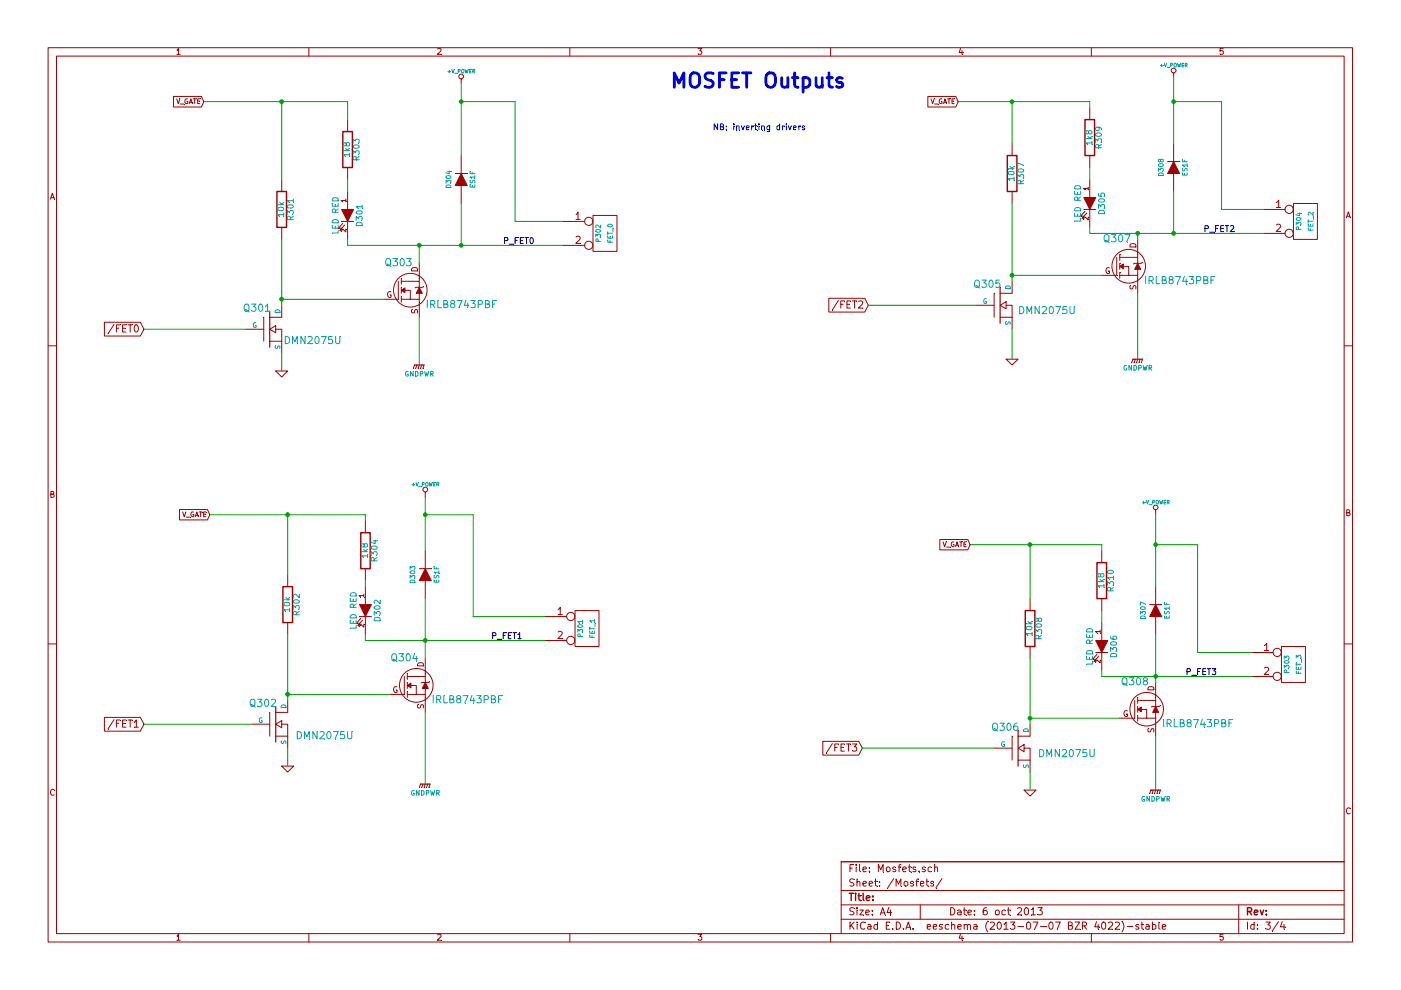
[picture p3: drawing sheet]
EESchema Schematic File Version 2
LIBS:power
LIBS:device
LIBS:transistors
LIBS:conn
LIBS:linear
LIBS:regul
LIBS:74xx
LIBS:cmos4000
LIBS:adc-dac
LIBS:memory
LIBS:xilinx
LIBS:special
LIBS:microcontrollers
LIBS:dsp
LIBS:microchip
LIBS:analog_switches
LIBS:motorola
LIBS:texas
LIBS:intel
LIBS:audio
LIBS:interface
LIBS:digital-audio
LIBS:philips
LIBS:display
LIBS:cypress
LIBS:siliconi
LIBS:opto
LIBS:atmel
LIBS:contrib
LIBS:valves
LIBS:RMC
LIBS:arduino_shieldsNCL
LIBS:opendous
LIBS:RAMPS-FD-EXT-cache
EELAYER 27 0
EELAYER END
$Descr A4 11693 8268
encoding utf-8
Sheet 3 4
Title ""
Date "6 oct 2013"
Rev ""
Comp ""
Comment1 ""
Comment2 ""
Comment3 ""
Comment4 ""
$EndDescr
$Comp
L GNDPWR #PWR047
U 1 1
P 3500 3050
F 0 "#PWR047" H 3500 3100 40  0001 C CNN
F 1 "GNDPWR" H 3500 2970 40  0000 C CNN
F 2 "" H 3500 3050 60  0001 C CNN
F 3 "" H 3500 3050 60  0001 C CNN
	1    3500 3050
	1    0    0    -1  
$EndComp
$Comp
L +V_POWER #PWR048
U 1 1
P 3850 700
F 0 "#PWR048" H 3850 670 30  0001 C CNN
F 1 "+V_POWER" H 3850 800 30  0000 C CNN
F 2 "" H 3850 700 60  0001 C CNN
F 3 "" H 3850 700 60  0001 C CNN
	1    3850 700 
	1    0    0    -1  
$EndComp
Text GLabel 1200 2750 0    60   Input ~ 0
/FET0
$Comp
L R R303
U 1 1
P 2900 1250
F 0 "R303" V 2980 1250 50  0000 C CNN
F 1 "1k8" V 2900 1250 50  0000 C CNN
F 2 "" H 2900 1250 60  0001 C CNN
F 3 "" H 2900 1250 60  0001 C CNN
	1    2900 1250
	1    0    0    -1  
$EndComp
$Comp
L LED D301
U 1 1
P 2900 1800
F 0 "D301" H 2900 1900 50  0000 C CNN
F 1 "LED RED" H 2900 1700 50  0000 C CNN
F 2 "" H 2900 1800 60  0001 C CNN
F 3 "" H 2900 1800 60  0001 C CNN
	1    2900 1800
	0    1    1    0   
$EndComp
$Comp
L LED D306
U 1 1
P 9200 5400
F 0 "D306" H 9200 5500 50  0000 C CNN
F 1 "LED RED" H 9200 5300 50  0000 C CNN
F 2 "" H 9200 5400 60  0001 C CNN
F 3 "" H 9200 5400 60  0001 C CNN
	1    9200 5400
	0    1    1    0   
$EndComp
$Comp
L R R310
U 1 1
P 9200 4850
F 0 "R310" V 9280 4850 50  0000 C CNN
F 1 "1k8" V 9200 4850 50  0000 C CNN
F 2 "" H 9200 4850 60  0001 C CNN
F 3 "" H 9200 4850 60  0001 C CNN
	1    9200 4850
	1    0    0    -1  
$EndComp
Text GLabel 1200 6050 0    60   Input ~ 0
/FET1
Text GLabel 7200 6250 0    60   Input ~ 0
/FET3
$Comp
L R R304
U 1 1
P 3050 4600
F 0 "R304" V 3130 4600 50  0000 C CNN
F 1 "1k8" V 3050 4600 50  0000 C CNN
F 2 "" H 3050 4600 60  0001 C CNN
F 3 "" H 3050 4600 60  0001 C CNN
	1    3050 4600
	1    0    0    -1  
$EndComp
$Comp
L LED D302
U 1 1
P 3050 5100
F 0 "D302" H 3050 5200 50  0000 C CNN
F 1 "LED RED" H 3050 5000 50  0000 C CNN
F 2 "" H 3050 5100 60  0001 C CNN
F 3 "" H 3050 5100 60  0001 C CNN
	1    3050 5100
	0    1    1    0   
$EndComp
Text Notes 5600 750  0    120  ~ 24
MOSFET Outputs
$Comp
L MOS_N Q306
U 1 1
P 8500 6250
F 0 "Q306" H 8510 6420 60  0000 R CNN
F 1 "DMN2075U" H 9150 6200 60  0000 R CNN
F 2 "" H 8500 6250 60  0001 C CNN
F 3 "" H 8500 6250 60  0001 C CNN
	1    8500 6250
	1    0    0    -1  
$EndComp
$Comp
L R R308
U 1 1
P 8600 5250
F 0 "R308" V 8680 5250 50  0000 C CNN
F 1 "10k" V 8600 5250 50  0000 C CNN
F 2 "" H 8600 5250 60  0001 C CNN
F 3 "" H 8600 5250 60  0001 C CNN
	1    8600 5250
	1    0    0    -1  
$EndComp
Text Notes 5950 1100 0    50   ~ 0
NB: inverting drivers
$Comp
L MOSFET_N_RMC Q308
U 1 1
P 9600 5950
F 0 "Q308" H 9475 6200 60  0000 C CNN
F 1 "IRLB8743PBF" H 10000 5850 60  0000 C CNN
F 2 "" H 9600 5950 60  0001 C CNN
F 3 "" H 9600 5950 60  0001 C CNN
	1    9600 5950
	1    0    0    -1  
$EndComp
$Comp
L MOSFET_N_RMC Q304
U 1 1
P 3500 5750
F 0 "Q304" H 3375 6000 60  0000 C CNN
F 1 "IRLB8743PBF" H 3900 5650 60  0000 C CNN
F 2 "" H 3500 5750 60  0001 C CNN
F 3 "" H 3500 5750 60  0001 C CNN
	1    3500 5750
	1    0    0    -1  
$EndComp
$Comp
L +V_POWER #PWR049
U 1 1
P 9650 4300
F 0 "#PWR049" H 9650 4270 30  0001 C CNN
F 1 "+V_POWER" H 9650 4400 30  0000 C CNN
F 2 "" H 9650 4300 60  0001 C CNN
F 3 "" H 9650 4300 60  0001 C CNN
	1    9650 4300
	1    0    0    -1  
$EndComp
$Comp
L +V_POWER #PWR050
U 1 1
P 3550 4150
F 0 "#PWR050" H 3550 4120 30  0001 C CNN
F 1 "+V_POWER" H 3550 4250 30  0000 C CNN
F 2 "" H 3550 4150 60  0001 C CNN
F 3 "" H 3550 4150 60  0001 C CNN
	1    3550 4150
	1    0    0    -1  
$EndComp
$Comp
L MOSFET_N_RMC Q303
U 1 1
P 3450 2450
F 0 "Q303" H 3325 2700 60  0000 C CNN
F 1 "IRLB8743PBF" H 3850 2350 60  0000 C CNN
F 2 "" H 3450 2450 60  0001 C CNN
F 3 "" H 3450 2450 60  0001 C CNN
	1    3450 2450
	1    0    0    -1  
$EndComp
$Comp
L +V_POWER #PWR051
U 1 1
P 9800 650
F 0 "#PWR051" H 9800 620 30  0001 C CNN
F 1 "+V_POWER" H 9800 750 30  0000 C CNN
F 2 "" H 9800 650 60  0001 C CNN
F 3 "" H 9800 650 60  0001 C CNN
	1    9800 650 
	1    0    0    -1  
$EndComp
$Comp
L MOSFET_N_RMC Q307
U 1 1
P 9450 2250
F 0 "Q307" H 9325 2500 60  0000 C CNN
F 1 "IRLB8743PBF" H 9850 2150 60  0000 C CNN
F 2 "" H 9450 2250 60  0001 C CNN
F 3 "" H 9450 2250 60  0001 C CNN
	1    9450 2250
	1    0    0    -1  
$EndComp
$Comp
L R R307
U 1 1
P 8450 1450
F 0 "R307" V 8530 1450 50  0000 C CNN
F 1 "10k" V 8450 1450 50  0000 C CNN
F 2 "" H 8450 1450 60  0001 C CNN
F 3 "" H 8450 1450 60  0001 C CNN
	1    8450 1450
	1    0    0    -1  
$EndComp
$Comp
L MOS_N Q305
U 1 1
P 8350 2550
F 0 "Q305" H 8360 2720 60  0000 R CNN
F 1 "DMN2075U" H 8500 2500 60  0000 L CNN
F 2 "" H 8350 2550 60  0001 C CNN
F 3 "" H 8350 2550 60  0001 C CNN
	1    8350 2550
	1    0    0    -1  
$EndComp
Text GLabel 7250 2550 0    60   Input ~ 0
/FET2
$Comp
L GND #PWR052
U 1 1
P 8450 3000
F 0 "#PWR052" H 8450 3000 30  0001 C CNN
F 1 "GND" H 8450 2930 30  0001 C CNN
F 2 "" H 8450 3000 60  0001 C CNN
F 3 "" H 8450 3000 60  0001 C CNN
	1    8450 3000
	1    0    0    -1  
$EndComp
$Comp
L R R309
U 1 1
P 9100 1150
F 0 "R309" V 9180 1150 50  0000 C CNN
F 1 "1k8" V 9100 1150 50  0000 C CNN
F 2 "" H 9100 1150 60  0001 C CNN
F 3 "" H 9100 1150 60  0001 C CNN
	1    9100 1150
	1    0    0    -1  
$EndComp
$Comp
L LED D305
U 1 1
P 9100 1700
F 0 "D305" H 9100 1800 50  0000 C CNN
F 1 "LED RED" H 9100 1600 50  0000 C CNN
F 2 "" H 9100 1700 60  0001 C CNN
F 3 "" H 9100 1700 60  0001 C CNN
	1    9100 1700
	0    1    1    0   
$EndComp
$Comp
L CONN_2 P304
U 1 1
P 10900 1850
F 0 "P304" V 10850 1850 40  0000 C CNN
F 1 "FET_2" V 10950 1850 40  0000 C CNN
F 2 "" H 10900 1850 60  0001 C CNN
F 3 "" H 10900 1850 60  0001 C CNN
	1    10900 1850
	1    0    0    -1  
$EndComp
$Comp
L DIODE D307
U 1 1
P 9650 5100
F 0 "D307" H 9650 5200 40  0000 C CNN
F 1 "ES1F" H 9650 5000 40  0000 C CNN
F 2 "" H 9650 5100 60  0001 C CNN
F 3 "" H 9650 5100 60  0001 C CNN
	1    9650 5100
	0    -1   -1   0   
$EndComp
$Comp
L DIODE D303
U 1 1
P 3550 4800
F 0 "D303" H 3550 4900 40  0000 C CNN
F 1 "ES1F" H 3550 4700 40  0000 C CNN
F 2 "" H 3550 4800 60  0001 C CNN
F 3 "" H 3550 4800 60  0001 C CNN
	1    3550 4800
	0    -1   -1   0   
$EndComp
$Comp
L DIODE D308
U 1 1
P 9800 1400
F 0 "D308" H 9800 1500 40  0000 C CNN
F 1 "ES1F" H 9800 1300 40  0000 C CNN
F 2 "" H 9800 1400 60  0001 C CNN
F 3 "" H 9800 1400 60  0001 C CNN
	1    9800 1400
	0    -1   -1   0   
$EndComp
$Comp
L DIODE D304
U 1 1
P 3850 1500
F 0 "D304" H 3850 1600 40  0000 C CNN
F 1 "ES1F" H 3850 1400 40  0000 C CNN
F 2 "" H 3850 1500 60  0001 C CNN
F 3 "" H 3850 1500 60  0001 C CNN
	1    3850 1500
	0    -1   -1   0   
$EndComp
$Comp
L CONN_2 P302
U 1 1
P 5050 1950
F 0 "P302" V 5000 1950 40  0000 C CNN
F 1 "FET_0" V 5100 1950 40  0000 C CNN
F 2 "" H 5050 1950 60  0001 C CNN
F 3 "" H 5050 1950 60  0001 C CNN
	1    5050 1950
	1    0    0    -1  
$EndComp
$Comp
L CONN_2 P301
U 1 1
P 4900 5250
F 0 "P301" V 4850 5250 40  0000 C CNN
F 1 "FET_1" V 4950 5250 40  0000 C CNN
F 2 "" H 4900 5250 60  0001 C CNN
F 3 "" H 4900 5250 60  0001 C CNN
	1    4900 5250
	1    0    0    -1  
$EndComp
$Comp
L CONN_2 P303
U 1 1
P 10800 5550
F 0 "P303" V 10750 5550 40  0000 C CNN
F 1 "FET_3" V 10850 5550 40  0000 C CNN
F 2 "" H 10800 5550 60  0001 C CNN
F 3 "" H 10800 5550 60  0001 C CNN
	1    10800 5550
	1    0    0    -1  
$EndComp
$Comp
L GNDPWR #PWR053
U 1 1
P 3550 6550
F 0 "#PWR053" H 3550 6600 40  0001 C CNN
F 1 "GNDPWR" H 3550 6470 40  0000 C CNN
F 2 "" H 3550 6550 60  0001 C CNN
F 3 "" H 3550 6550 60  0001 C CNN
	1    3550 6550
	1    0    0    -1  
$EndComp
$Comp
L GNDPWR #PWR054
U 1 1
P 9650 6600
F 0 "#PWR054" H 9650 6650 40  0001 C CNN
F 1 "GNDPWR" H 9650 6520 40  0000 C CNN
F 2 "" H 9650 6600 60  0001 C CNN
F 3 "" H 9650 6600 60  0001 C CNN
	1    9650 6600
	1    0    0    -1  
$EndComp
$Comp
L GND #PWR055
U 1 1
P 8600 6600
F 0 "#PWR055" H 8600 6600 30  0001 C CNN
F 1 "GND" H 8600 6530 30  0001 C CNN
F 2 "" H 8600 6600 60  0001 C CNN
F 3 "" H 8600 6600 60  0001 C CNN
	1    8600 6600
	1    0    0    -1  
$EndComp
$Comp
L GNDPWR #PWR056
U 1 1
P 9500 3000
F 0 "#PWR056" H 9500 3050 40  0001 C CNN
F 1 "GNDPWR" H 9500 2920 40  0000 C CNN
F 2 "" H 9500 3000 60  0001 C CNN
F 3 "" H 9500 3000 60  0001 C CNN
	1    9500 3000
	1    0    0    -1  
$EndComp
$Comp
L GND #PWR057
U 1 1
P 2400 6400
F 0 "#PWR057" H 2400 6400 30  0001 C CNN
F 1 "GND" H 2400 6330 30  0001 C CNN
F 2 "" H 2400 6400 60  0001 C CNN
F 3 "" H 2400 6400 60  0001 C CNN
	1    2400 6400
	1    0    0    -1  
$EndComp
$Comp
L R R302
U 1 1
P 2400 5050
F 0 "R302" V 2480 5050 50  0000 C CNN
F 1 "10k" V 2400 5050 50  0000 C CNN
F 2 "" H 2400 5050 60  0001 C CNN
F 3 "" H 2400 5050 60  0001 C CNN
	1    2400 5050
	1    0    0    -1  
$EndComp
$Comp
L MOS_N Q302
U 1 1
P 2300 6050
F 0 "Q302" H 2310 6220 60  0000 R CNN
F 1 "DMN2075U" H 2950 5950 60  0000 R CNN
F 2 "" H 2300 6050 60  0001 C CNN
F 3 "" H 2300 6050 60  0001 C CNN
	1    2300 6050
	1    0    0    -1  
$EndComp
$Comp
L MOS_N Q301
U 1 1
P 2250 2750
F 0 "Q301" H 2260 2920 60  0000 R CNN
F 1 "DMN2075U" H 2850 2650 60  0000 R CNN
F 2 "" H 2250 2750 60  0001 C CNN
F 3 "" H 2250 2750 60  0001 C CNN
	1    2250 2750
	1    0    0    -1  
$EndComp
$Comp
L R R301
U 1 1
P 2350 1750
F 0 "R301" V 2430 1750 50  0000 C CNN
F 1 "10k" V 2350 1750 50  0000 C CNN
F 2 "" H 2350 1750 60  0001 C CNN
F 3 "" H 2350 1750 60  0001 C CNN
	1    2350 1750
	1    0    0    -1  
$EndComp
$Comp
L GND #PWR058
U 1 1
P 2350 3100
F 0 "#PWR058" H 2350 3100 30  0001 C CNN
F 1 "GND" H 2350 3030 30  0001 C CNN
F 2 "" H 2350 3100 60  0001 C CNN
F 3 "" H 2350 3100 60  0001 C CNN
	1    2350 3100
	1    0    0    -1  
$EndComp
Text GLabel 1700 850  0    40   Input ~ 0
V_GATE
Text GLabel 1750 4300 0    40   Input ~ 0
V_GATE
Wire Wire Line
	3550 4150 3550 4600
Wire Wire Line
	2100 6050 1200 6050
Connection ~ 2350 850 
Wire Wire Line
	2350 850  2350 1500
Connection ~ 2400 5800
Wire Wire Line
	2400 6400 2400 6250
Wire Wire Line
	2400 5300 2400 5850
Wire Wire Line
	3250 5800 2400 5800
Wire Wire Line
	9500 3000 9500 2450
Connection ~ 8450 850 
Wire Wire Line
	8000 850  9100 850 
Wire Wire Line
	9100 1900 9100 1950
Wire Wire Line
	9100 1950 10550 1950
Wire Wire Line
	9200 5600 9200 5650
Wire Wire Line
	9200 5650 10450 5650
Wire Wire Line
	9200 4550 9200 4600
Wire Wire Line
	9650 4300 9650 4900
Wire Wire Line
	3950 5150 3950 4300
Wire Wire Line
	3950 5150 4550 5150
Wire Wire Line
	3850 700  3850 1300
Wire Wire Line
	1700 850  2900 850 
Wire Wire Line
	2900 2000 2900 2050
Wire Wire Line
	2900 2050 4700 2050
Wire Wire Line
	3050 4300 3050 4350
Wire Wire Line
	3550 5000 3550 5500
Connection ~ 3850 850 
Connection ~ 9800 850 
Wire Wire Line
	9800 650  9800 1200
Wire Wire Line
	10200 1750 10200 850 
Wire Wire Line
	10200 1750 10550 1750
Wire Wire Line
	9100 850  9100 900 
Connection ~ 8450 2300
Wire Wire Line
	9200 2300 8450 2300
Wire Wire Line
	8450 1700 8450 2350
Wire Wire Line
	8150 2550 7250 2550
Wire Wire Line
	9100 1500 9100 1400
Wire Wire Line
	8450 1200 8450 850 
Connection ~ 9650 5650
Connection ~ 3500 2050
Wire Wire Line
	3500 2050 3500 2200
Connection ~ 3550 5350
Wire Wire Line
	9650 6150 9650 6600
Wire Wire Line
	3500 2650 3500 3050
Wire Wire Line
	8600 5000 8600 4550
Wire Wire Line
	3050 4900 3050 4850
Wire Wire Line
	2900 1600 2900 1500
Wire Wire Line
	9200 5200 9200 5100
Wire Wire Line
	8600 5500 8600 6050
Wire Wire Line
	8600 6600 8600 6450
Wire Wire Line
	9350 6000 8600 6000
Connection ~ 8600 6000
Wire Wire Line
	4300 1850 4300 850 
Wire Wire Line
	4300 1850 4700 1850
Wire Wire Line
	9800 1600 9800 1950
Connection ~ 9800 1950
Wire Wire Line
	3850 1700 3850 2050
Connection ~ 3850 2050
Wire Wire Line
	3050 5300 3050 5350
Wire Wire Line
	2900 850  2900 1000
Wire Wire Line
	3050 5350 4550 5350
Wire Wire Line
	1750 4300 3050 4300
Wire Wire Line
	9650 5300 9650 5700
Wire Wire Line
	10450 5450 10000 5450
Wire Wire Line
	10000 5450 10000 4550
Wire Wire Line
	10000 4550 9650 4550
Connection ~ 9650 4550
Wire Wire Line
	8100 4550 9200 4550
Connection ~ 8600 4550
Wire Wire Line
	3550 6550 3550 5950
Wire Wire Line
	9500 1950 9500 2000
Connection ~ 9500 1950
Wire Wire Line
	10200 850  9800 850 
Wire Wire Line
	8450 3000 8450 2750
Wire Wire Line
	2400 4800 2400 4300
Connection ~ 2400 4300
Wire Wire Line
	3200 2500 2350 2500
Wire Wire Line
	2350 2000 2350 2550
Wire Wire Line
	2350 3100 2350 2950
Connection ~ 2350 2500
Wire Wire Line
	1200 2750 2050 2750
Wire Wire Line
	4300 850  3850 850 
Wire Wire Line
	3950 4300 3550 4300
Connection ~ 3550 4300
Text GLabel 8100 4550 0    40   Input ~ 0
V_GATE
Text GLabel 8000 850  0    40   Input ~ 0
V_GATE
Text Label 4100 5350 0    50   ~ 0
P_FET1
Text Label 4200 2050 0    50   ~ 0
P_FET0
Text Label 10050 1950 0    50   ~ 0
P_FET2
Text Label 9900 5650 0    50   ~ 0
P_FET3
Wire Wire Line
	8300 6250 7200 6250
$EndSCHEMATC
